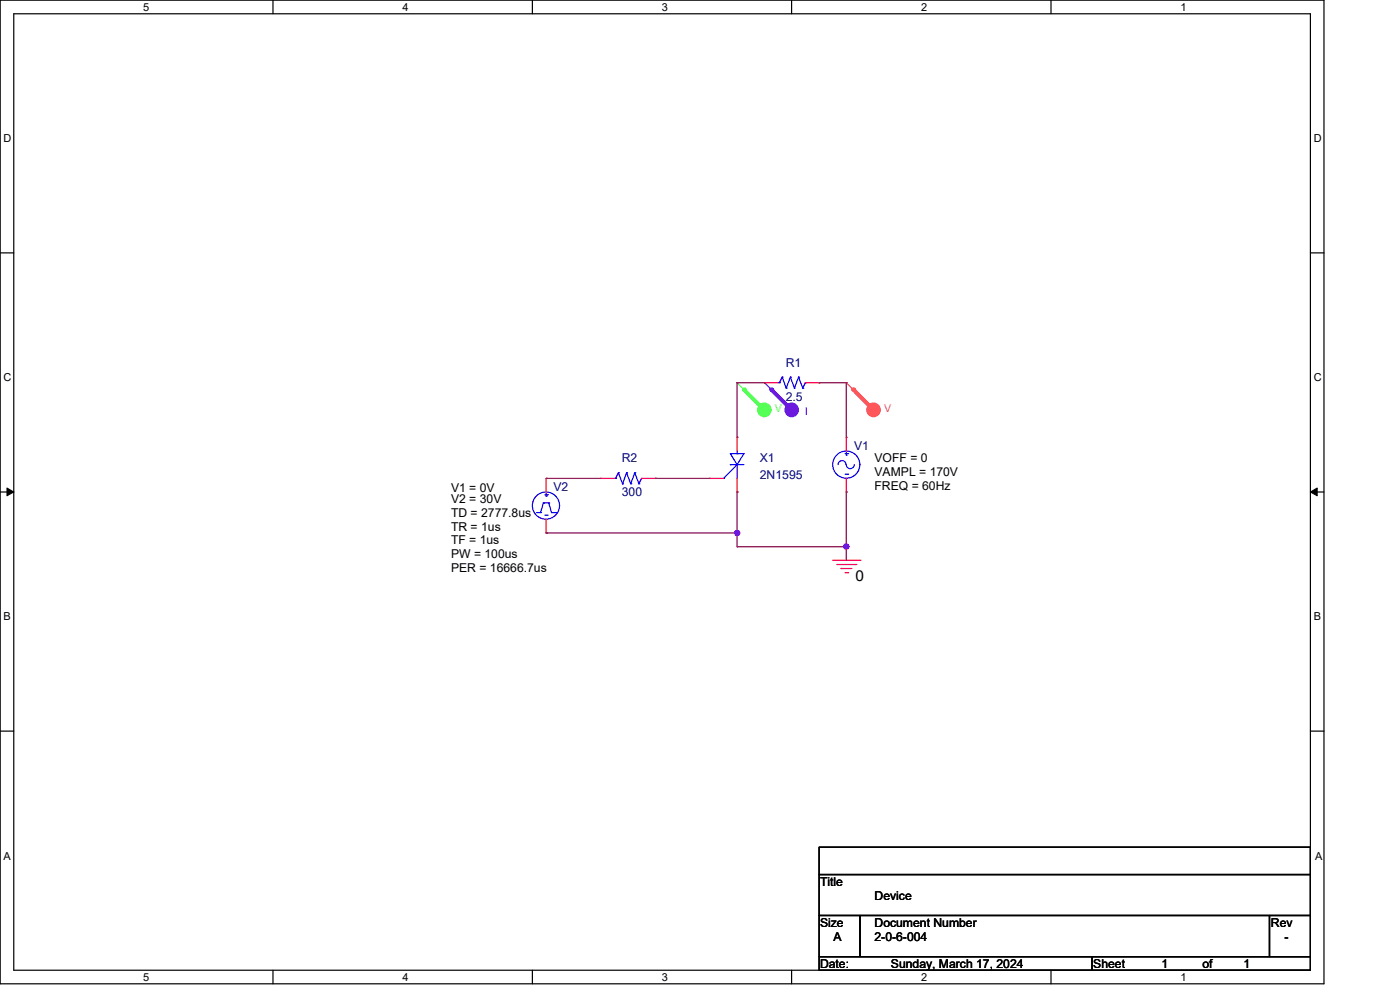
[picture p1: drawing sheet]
<svg xmlns="http://www.w3.org/2000/svg" width="297mm" height="210mm" viewBox="0 0 297 210" stroke-linecap="round" stroke-linejoin="round" font-family="sans-serif">
<g fill="none" stroke="#000" stroke-width=".25">
<path d="M0 0h280.6v208.4h-280.6zM2.9 2.9h274.8v202.6h-274.8zM57.8 0v2.9M112.8 0v2.9M167.8 0v2.9M222.7 0v2.9M0 53.6h2.9M277.7 53.6h2.9M0 104.2h2.9M277.7 104.2h2.9M0 154.9h2.9M277.7 154.9h2.9"/>
<path d="M173.6 179.4h104.1v5.8h-104.1zM173.6 185.2h104.1v8.7h-104.1zM173.6 193.9h8.7v8.7h-8.7zM182.3 193.9h86.7v8.7h-86.7zM269 193.9h8.7v8.7h-8.7zM57.8 205.5v2.9M112.8 205.5v2.9M167.8 205.5v2.9M173.6 202.6h57.8v2.9h-57.8zM222.7 205.5v2.9M231.4 202.6h46.3v2.9h-46.3z"/>
</g>
<path d="M1.5 103.4l1.4 .8-1.4 .8zM277.7 104.2l1.4-.8v1.6z" fill="#000" stroke="#000" stroke-width=".21"/>
<path d="M176.5 118.7h5.8M177.4 119.6h4M181.4 119.6h.1M182.3 118.7h.1M178.2 120.4h.1M178.2 120.4h2.3M179.1 121.3h.5M179.6 121.3h.1" fill="none" stroke="#f00" stroke-width=".25"/>
<circle cx="162" cy="86.8" r="1.43" fill="#5f5" stroke="#5f5" stroke-width=".25"/>
<path d="M156.2 81.1h.1M156.2 81.1l5.8 5.8" fill="none" stroke="#5f5" stroke-width=".25"/>
<path d="M157.6 82.5l4.4 4.4" fill="none" stroke="#5f5" stroke-width=".85"/>
<circle cx="157.6" cy="82.5" r=".42" fill="#5f5"/>
<circle cx="185.1" cy="86.8" r="1.43" fill="#f55" stroke="#f55" stroke-width=".25"/>
<path d="M179.3 81.1h.1M179.3 81.1l5.8 5.8" fill="none" stroke="#f55" stroke-width=".25"/>
<path d="M180.8 82.5l4.3 4.4" fill="none" stroke="#f55" stroke-width=".85"/>
<circle cx="180.8" cy="82.5" r=".42" fill="#f55"/>
<circle cx="167.8" cy="86.8" r="1.43" fill="#50f" stroke="#50f" stroke-width=".25"/>
<path d="M162 81.1h.1M162 81.1l5.8 5.8" fill="none" stroke="#50f" stroke-width=".25"/>
<path d="M163.4 82.5l4.4 4.4" fill="none" stroke="#50f" stroke-width=".85"/>
<circle cx="163.4" cy="82.5" r=".42" fill="#50f"/>
<g fill="none" stroke="#00f" stroke-width=".25">
<path d="M165.8 79.9h.1M165.8 79.9l-.6 1.2M165.8 79.9l.8 2.3M167.5 79.9h.1M167.5 79.9l-.9 2.3M167.5 79.9l.8 2.3M169.2 79.9h.1M169.2 79.9l-.9 2.3M169.2 79.9l.9 2.3M154.8 96.1h2.8l-1.4 2.3zM154.8 98.4h.1M154.8 98.4h2.8"/>
<path d="M156.2 98.4h.1M156.2 96.1h.1M156.2 95.5v.6M156.2 98.4v2.9M156.2 98.4l-2.9 2.9M164.9 81.1h.3M165.2 81.1h.1M166.6 82.2h.1M168.3 82.2h.1M170.1 82.2h.1M170.7 81.1h.1M170.7 81.1l-.6 1.1"/>
<path d="M177.6 98.4a.85 .85 0 0 1 .9-.8 .85 .85 0 0 1 .8 .8M179.1 96.1h.5M179.3 98.4a.85 .85 0 0 0 .9 .9 .85 .85 0 0 0 .8-.9M179.3 96.4h.1M179.3 95.8v.6M179.6 96.1h.1M113.7 108.6h.9M114.6 108.6h.1M115.1 106.5h.1M115.1 106.5l-.5 2.1M115.1 106.5h1.2M115.4 109.1h.6"/>
<path d="M115.4 104.8h.6M115.7 105.1h.1M115.7 104.5v.6M116 109.1h.1M116 104.8h.1M116.3 106.5h.1M116.3 106.5l.6 2.1M116.9 108.6h.1M116.9 108.6h.8M117.7 108.6h.1M130.2 101.3h.3M130.5 101.3h.1"/>
<path d="M131 100.1h.1M131 100.1l-.5 1.2M131 100.1l.9 2.4M131.9 102.5h.1M132.8 100.1h.1M132.8 100.1l-.9 2.4M132.8 100.1l.9 2.4M133.7 102.5h.1M134.5 100.1h.1M134.5 100.1l-.8 2.4M134.5 100.1l.9 2.4M135.4 102.5h.1"/>
<path d="M136 101.3h.1M136 101.3l-.6 1.2M153.3 101.3h.1M179.1 100.4h.5M179.6 100.4h.1"/>
<circle cx="179.3" cy="98.4" r="2.88"/>
<circle cx="115.7" cy="107.1" r="2.88"/>
</g>
<g fill="none" stroke="#f00" stroke-width=".25">
<path d="M156.2 92.6h.1M156.2 92.6v2.9M162 81.1h.1M162 81.1h2.9M170.7 81.1h2.9M173.6 81.1h.1M179.3 92.6h.1M179.3 92.6v2.9M115.7 101.3h.1M115.7 112.9h.1M115.7 101.3v2.9M115.7 110v2.9"/>
<path d="M127.3 101.3h.1M127.3 101.3h2.9M136 101.3h2.9M138.9 101.3h.1M150.4 101.3h.1M150.4 101.3h2.9M156.2 104.2h.1M156.2 101.3v2.9M179.3 104.2h.1M179.3 101.3v2.9"/>
</g>
<g fill="none" stroke="#800040" stroke-width=".25">
<path d="M156.2 81.1h.1M156.2 81.1v11.5M156.2 81.1h5.8M173.6 81.1h.1M173.6 81.1h5.7M179.3 81.1h.1M179.3 81.1v11.5M115.7 101.3h.1M115.7 112.9h.1M115.7 101.3h11.6M115.7 112.9h40.5M138.9 101.3h.1"/>
<path d="M138.9 101.3h11.5M156.2 115.8h.1M156.2 104.2h.1M156.2 112.9h.1M156.2 104.2v11.6M156.2 115.8h23.1M179.3 104.2h.1M179.3 115.8h.1M179.3 104.2v14.5"/>
</g>
<g fill="#f0f" stroke="#f0f" stroke-width=".25">
<circle cx="179.3" cy="115.8" r=".55"/>
<circle cx="156.2" cy="112.9" r=".55"/>
</g>
<text font-size="3.2" x="181.3" y="123">0</text>
<g font-size="2.6" fill="#000080">
<text x="166.5" y="77.6">R1</text>
<text x="166.5" y="84.9">2.5</text>
<text x="181" y="95.3">V1</text>
<text x="131.8" y="97.9">R2</text>
<text x="161" y="97.9">X1</text>
<text x="161" y="101.4">2N1595</text>
<text x="117.3" y="104">V2</text>
<text x="131.8" y="105.2">300</text>
</g>
<g font-size="2.6">
<text x="185.3" y="100.8">VAMPL = 170V</text>
<text x="185.3" y="97.9">VOFF = 0</text>
<text x="95.6" y="104.3">V1 = 0V</text>
<text x="95.6" y="106.6">V2 = 30V</text>
<text x="185.3" y="103.7">FREQ = 60Hz</text>
<text x="95.6" y="109.5">TD = 2777.8us</text>
<text x="95.6" y="112.4">TR = 1us</text>
<text x="95.6" y="115.3">TF = 1us</text>
<text x="95.6" y="118.2">PW = 100us</text>
<text x="95.6" y="121.1">PER = 16666.7us</text>
<text x="173.8" y="187.7">Title</text>
<text x="185.3" y="190.6">Device</text>
<text x="173.8" y="196.3">Size</text>
<text x="185.3" y="196.3">Document Number</text>
<text x="269.3" y="196.3">Rev</text>
<text x="176.7" y="199.3">A</text>
<text x="185.3" y="199.3">2-0-6-004</text>
<text x="272.2" y="199.3">-</text>
<text x="173.8" y="205.1">Date:</text>
<text x="188.8" y="205.1">Sunday, March 17, 2024</text>
<text x="231.7" y="205.1">Sheet</text>
<text x="246.2" y="205.1">1</text>
<text x="254.8" y="205.1">of</text>
<text x="263.5" y="205.1">1</text>
</g>
<g font-size="2.3">
<text x="30.4" y="2.2">5</text>
<text x="85.3" y="2.2">4</text>
<text x="140.3" y="2.2">3</text>
<text x="195.2" y="2.2">2</text>
<text x="250.2" y="2.2">1</text>
<text x=".8" y="30.1">D</text>
<text x="278.4" y="30.1">D</text>
<text x=".8" y="80.8">C</text>
<text x="278.4" y="80.8">C</text>
<text x=".8" y="131.4">B</text>
<text x="278.4" y="131.4">B</text>
<text x=".8" y="182.2">A</text>
<text x="278.7" y="182.2">A</text>
<text x="30.4" y="207.7">5</text>
<text x="85.3" y="207.7">4</text>
<text x="140.3" y="207.7">3</text>
<text x="195.2" y="207.7">2</text>
<text x="250.2" y="207.7">1</text>
</g>
<text font-size="2.3" fill="#5f5" x="164.2" y="87.2">V</text>
<text font-size="2.3" fill="#50f" x="170.6" y="87.8">I</text>
<text font-size="2.3" fill="#f55" x="187.4" y="87.2">V</text>
</svg>
